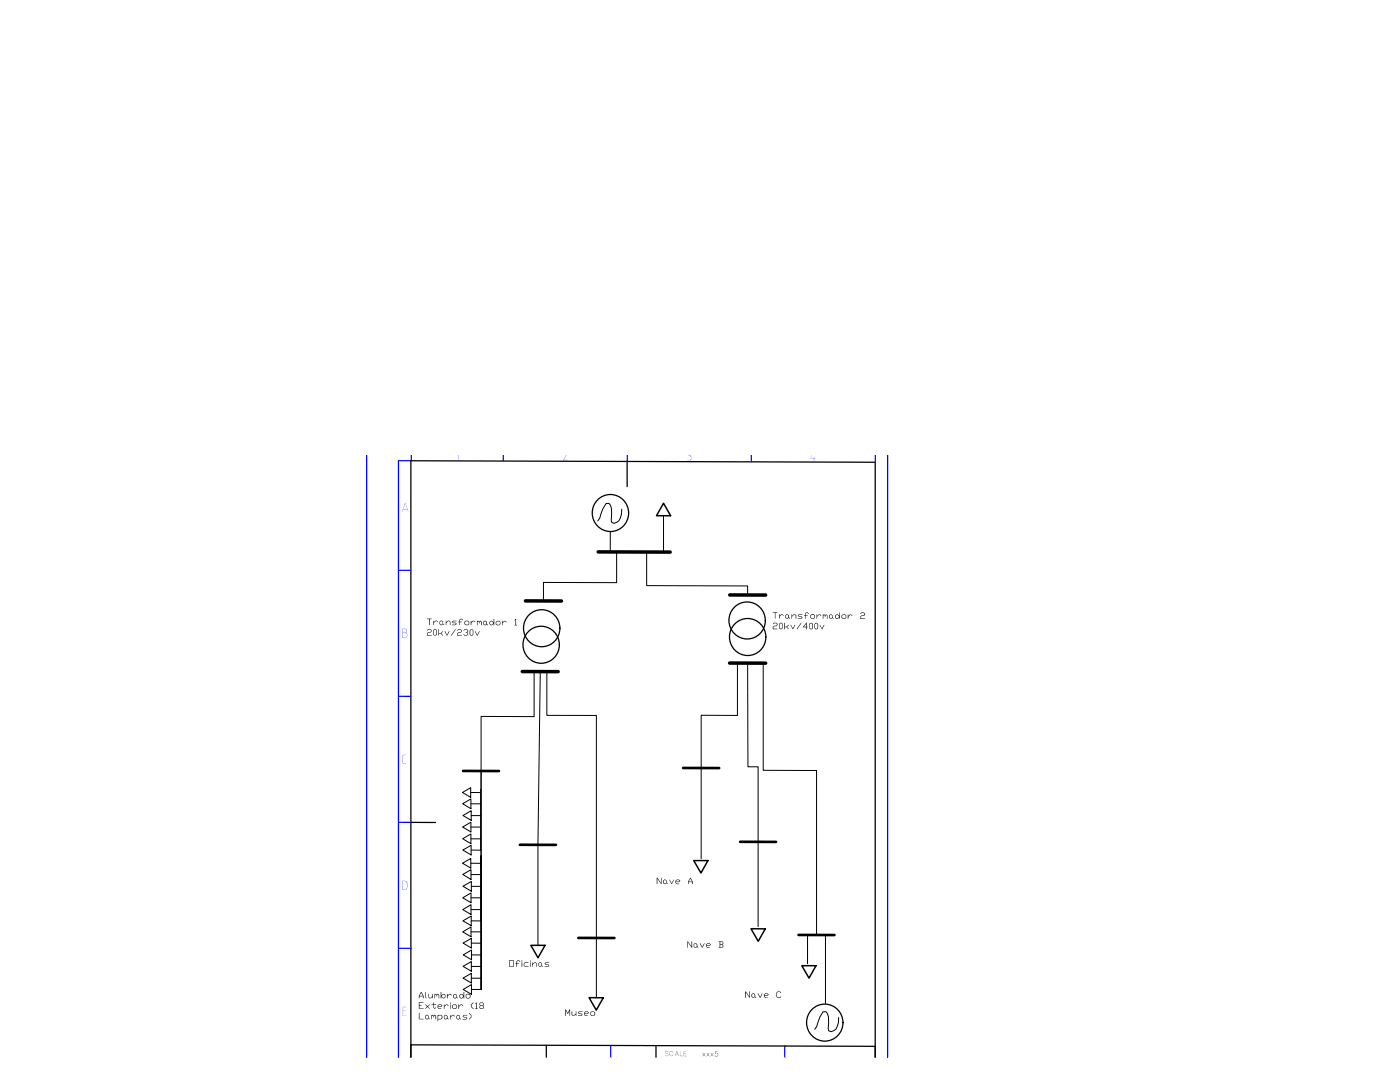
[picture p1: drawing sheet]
<svg xmlns="http://www.w3.org/2000/svg" width="279mm" height="216mm" viewBox="0 0 279 216" stroke-linecap="round" stroke-linejoin="round" font-family="sans-serif">
<!-- layer: 035 -->
<g fill="none" stroke="#00f" stroke-width=".25">
<path d="M73.2 90.8v120.2M82 91.9h-2.5v119.1M82.1 90.8v1.1M100.4 90.8v1.2M125.2 90.8v1.3M149.9 90.8v1.4M174.7 90.8v1.4M177.1 90.8v120.2M79.5 113.8h2.5M79.5 138.9l2.5 .1M79.5 164.1h2.5M79.6 189.2h2.5"/>
<path d="M121.9 208.6v2.4M156.7 208.7v2.3"/>
</g>
<!-- layer: 07 -->
<path d="M82 91.9v119.1v-2.5l92.7 .3v2.2v-118.8l-92.6-.3M125.2 92.1v5M82 164.1h4.9M109 208.6v2.4M130.9 208.6v2.4" fill="none" stroke="#000" stroke-width=".25"/>
<!-- layer: 0 -->
<path d="M104.9 119.9h7.2M119.4 110.1l14.4 .1M145.6 118.7h7.2M104.2 134h7.2M145.6 132.3h7.2" fill="none" stroke="#000" stroke-width=".7"/>
<g fill="none" stroke="#000" stroke-width=".25">
<circle cx="121.8" cy="102.4" r="3.7"/>
<circle cx="108" cy="128.6" r="3.7"/>
<circle cx="108.1" cy="125.3" r="3.7"/>
<circle cx="149.1" cy="123.8" r="3.7"/>
<circle cx="149.2" cy="127.1" r="3.7"/>
<circle cx="164.6" cy="204" r="3.7"/>
</g>
<path d="M92.4 153.8l7.2 .1M136.3 153.2l7.2 .1M103.8 168.6h7.2M147.7 168h7.2M115.4 187.1l7.2 .1M159.4 186.6h7.1" fill="none" stroke="#000" stroke-width=".53"/>
<g fill="none" stroke="#000" stroke-width=".2">
<path d="M121.8 106.1v4M123.1 110.1v6.2l-14.6-.1v3.7M124.1 101.6a3.1 3.1 0 0 1-1 2.6l-.6 .2-.4-.2-.1-2.8-.2-.6-.3-.4-.5 .1-.7 1-.6 1.9-.4 .5M129.1 110.1v6.8h20.1v1.8M132.4 102.9v7.2M106.6 134.1v8.9h-10.6v10.8M107.8 134l-.4 34.6v20M109.1 134v8.7l9.9 .1v56.1M147.2 132.2v10.6l-7.3-.1v28.6M149.2 132.3l.1 20.7h2v31.9M152.3 132.3v21.4h10.7v32.9M92.3 158.1l1.6-.9v1.9z"/>
<path d="M93.9 158.1l1.9 .1M95.9 157.5v12.1h-1.9M96 153.8v43.6v-26.6v2.4M96 153.8v17M92.3 172.2l1.7-.9v1.9zM92.3 167.4l1.7-1v2zM92.3 165l1.7-.9v1.9zM92.3 160.4l1.7-1v2zM92.4 179.1l1.6-.9v1.9zM92.4 174.5l1.6-1v2zM92.4 169.6l1.6-.9v1.9zM92.4 176.8l1.7-.9v1.9z"/>
<path d="M92.4 162.7l1.6-.9v1.9zM94 172.2l1.9 .1M94 167.4h1.9M94 165h1.9M94 160.4h1.9M94 179.1h1.9M94 174.5h1.9M94 162.7h1.9M94.1 176.9h1.9M95.9 171.6v12.2l-1.9-.1M92.4 185.9l1.6-.9v1.9zM92.4 181.5l1.6-1v2z"/>
<path d="M92.4 183.7l1.6-.9v1.9zM92.4 195.2l1.7-1v1.9zM92.4 192.8l1.7-.9v1.9zM92.4 188.2l1.7-1v2zM92.4 197.4l1.7-.9v1.9zM92.5 190.5l1.6-.9v1.9zM94 185.9h1.9M94 181.5h1.9M94.1 195.2h1.9M94.1 192.8h1.9M94.1 188.2h1.9M94.1 190.5l1.9 .1"/>
<path d="M161.2 192.3v-5.7h-1.8h7.1h-1.8v13.6M167.4 203a4 4 0 0 1-.6 2.4l-1 .5-.4-.2-.1-2.8-.2-.6-.3-.4h-.5l-.7 1-.6 1.9-.4 .6"/>
</g>
<path d="M132.4 100.4l1.4 2.5h-2.8zM138.5 171.7h2.8l-1.4 2.5zM105.9 188.6h2.9l-1.4 2.5zM117.6 199.1h2.8l-1.4 2.5zM149.9 185.3h2.8l-1.4 2.5zM160 192.7h2.9l-1.4 2.5z" fill="none" stroke="#000" stroke-width=".3"/>
<g fill="#000">
<path d="M155 198l.2-.2h.5l.2 .3-.6-.2-.2 .2v.8l.2 .1h.3l.2-.2 .1 .1-.2 .2h-.5l-.2-.2z"/>
<path d="M137.7 175.1l.6 .9v.4h-.2v-.4h-.7v.4h-.1v-.4zM137.8 175.3l-.3 .6h.6z"/>
<path d="M143.4 187.8h.7l.3 .3v.2l-.2 .2 .2 .2v.2l-.3 .2h-.7l.2-.1v-1.1zM143.7 187.9v.5l.6-.1-.2-.4zM143.7 188.5v.5h.4l.2-.3z"/>
<path d="M95.7 200.3l.2-.3h.5l.2 .3-.2 .4 .2 .4-.2 .2h-.5l-.2-.2 .1-.4zM95.9 200.1l-.1 .2 .1 .3h.4l.2-.1-.2-.4zM95.9 200.7l-.1 .2 .1 .3 .6-.1-.2-.4z"/>
</g>
<g font-size="4.3" fill="#00f">
<text x="90.8" y="91.7">1</text>
<text x="112.2" y="91.8" transform="rotate(1 112.2 91.8)">2</text>
<text x="136.9" y="91.9">3</text>
<text x="161.5" y="91.9">4</text>
<text x="80" y="102.1">A</text>
<text x="80" y="127.2">B</text>
<text x="80" y="152.4" transform="rotate(1 80 152.4)">C</text>
<text x="80" y="177.5" transform="rotate(1 80 177.5)">D</text>
<text x="80.1" y="202.7">E</text>
</g>
<g font-size="2.2">
<text x="85.1" y="124.7">Transformador</text>
<text x="154.1" y="123.4">Transformador</text>
<text x="154.1" y="125.5">20kv/400v</text>
<text x="85.1" y="126.8">20kv/230v</text>
<text x="130.9" y="176.4">Nave</text>
<text x="137" y="189.1">Nave</text>
<text x="101.5" y="192.9">Oficinas</text>
<text x="83.4" y="199.2">Alumbrado</text>
<text x="83.4" y="201.3">Exterior</text>
<text x="83.4" y="203.4">Lamparas)</text>
<text x="112.7" y="202.7">Museo</text>
<text x="148.6" y="199.1">Nave</text>
</g>
<text font-size="1.6" fill="#f00" x="132.5" y="210.7">SCALE</text>
<text font-size="1.6" x="140.1" y="210.8">xxx5</text>
</svg>
